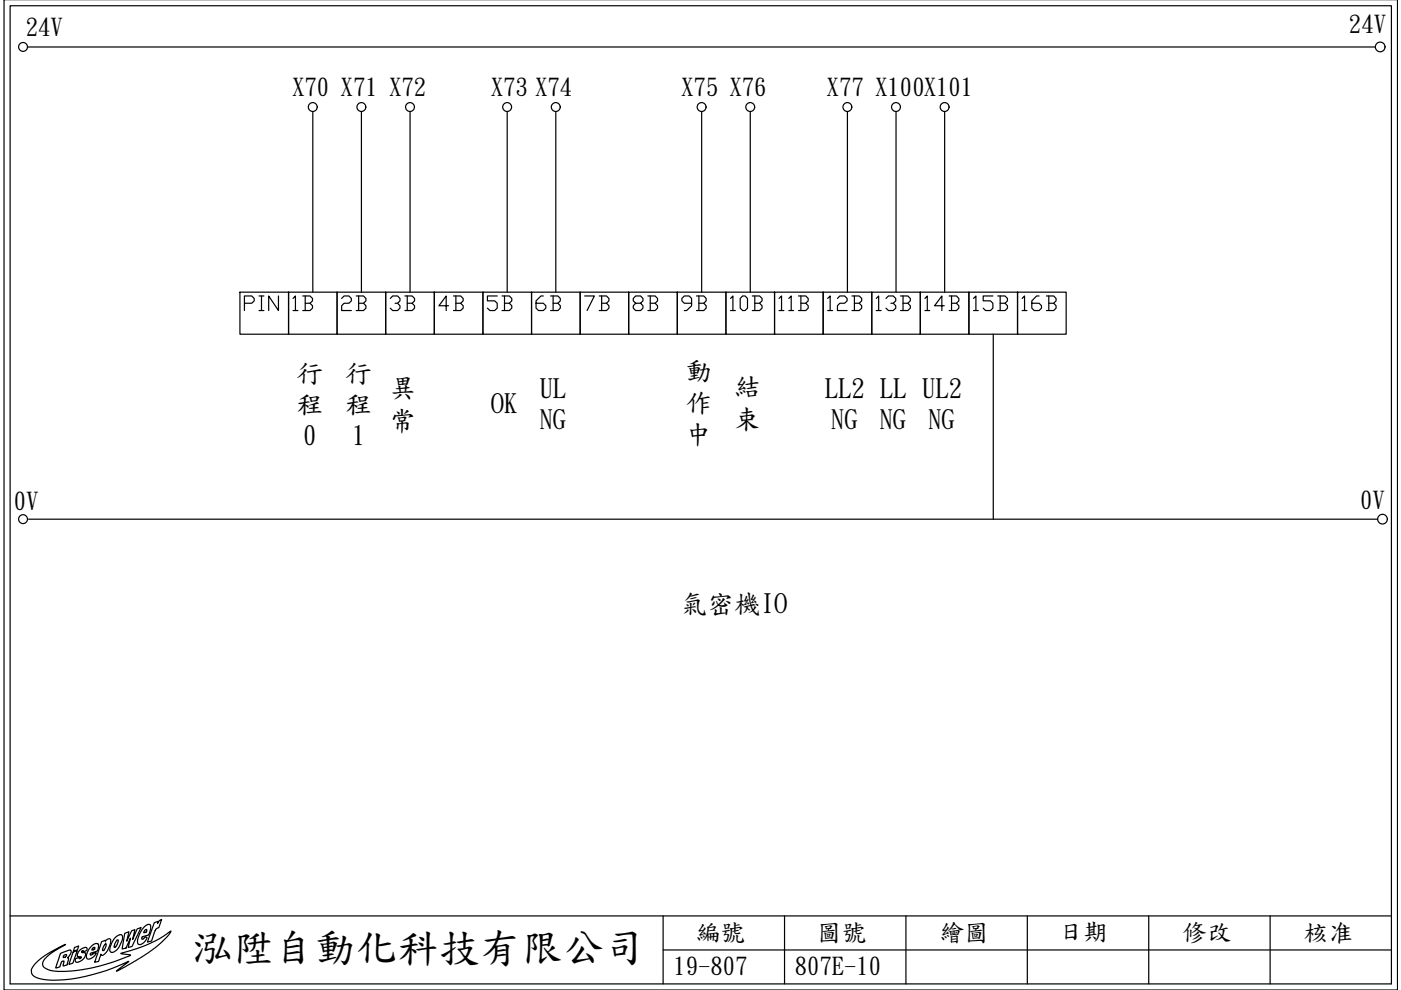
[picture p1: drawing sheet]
<svg xmlns="http://www.w3.org/2000/svg" width="297mm" height="210mm" viewBox="0 0 297 210" stroke-linecap="round" stroke-linejoin="round" font-family="sans-serif">
<path d="M296.3 -.1v210h-295.4v-210M2.1 1.2h292.9v207.4h-292.9zM2.1 194.2h292.9M140.6 194.2v14.4M166.3 194.2v14.4M192.1 194.2v14.4M217.8 194.2v14.4M243.6 194.2v14.4M269.3 194.2v14.4M140.6 201.4h154.4" fill="none" stroke="#000" stroke-width=".25"/>
<g fill="none" stroke="#000" stroke-width=".25">
<path d="M21.5 199.7l.8-.3v.2l.2-.2a.72 .72 0 0 1 .9-.3 3.8 3.8 0 0 1-1.7 3.5l-.3-.1v-.2l-.5 1.5-.8 .2zM24.4 198.9l1.1-.7h.2l.3 .3-.1 .9-.7 1.5-.9 .8-.6 .2-.4-.3v-.6l.5-1.2zM24.8 199.3l.3 .1-.2 .8-.3 .5-.3 .2-.1-.2 .1-.6zM26.4 197.9l.9-.3-.4 2 1-2.3 .7-.2-.5 2.1 1-2.3 .8-.2-1.9 4-.8 .2 .5-2-1 2.1-.8 .2zM30.6 196.5l.8-.5h.4l.1 .3v.8l-.4 1.1-1.4 .4-.1 .4 .3 .1 .3-.2a.28 .28 0 0 1 .4-.1 .28 .28 0 0 1 0 .4l-.8 .9-.4 .2-.5-.2-.1-.7 .2-1 .6-1.2zM30.7 197.3l.4-.2v.4l-.6 .3zM32.7 195.6l.8-.3-.1 .5 .2-.4 .7-.5-.8 1.8a1.02 1.02 0 0 0-.8 1l-.6 1.8-.9 .2zM7.4 204.4l1.3-1.2 1.5-1 3.7-2-2.9 1.8-1.4 1.2-.6 1 .1 .5 .2 .4 1.2 .6 1.8 .3 3.5-.2 4.2-.7 3.9-1.1 3.4-1.3 .4-.2-2.1-.4 5.7-1.8 2.5-1.3 2.4-1.6-.9 1.3-3.1 2.8-3.4 2.2-4.1 2.2 2.6-2.1-4.7 2-3.3 .9-4 .9-3.6 .2-2.9-.2-1-.3-.8-.5-.3-.4-.1-.7zM12.8 202.1l2-.7 .3 .3-.1 .6-.7 .7 .2 .1v.3l-.2 1.1-.9 .3 .2-1h-.3l-.3 .2-.3 1-.9 .2zM13.5 202.6l.6-.2-.1 .4-.4 .2h-.2zM15.5 201.9l.9-.4-1 2.7-.8 .3zM15.8 200.9l.9-.3-.3 .8-.8 .3z"/>
<path d="M17 201.4l1-.5 .5 .2-.1 .4-.5 .2-.3-.1-.3 .2 .1 .2 .7 .1v.5l-.2 .5-.6 .6-1 .3-.4-.2 .1-.5 .7-.3 .2 .3 .3-.3-.8-.3 .1-.7zM19.4 200.6l.9-.6 .6 .2-.2 1.4-1.5 .5v.3l.2 .1 .5-.3a.32 .32 0 0 1 .5-.1l-.4 .6-.7 .5-.6 .2-.3-.2-.1-.6 .2-.6zM19.7 201l.4-.1v.4l-.6 .1zM19.9 201.3h.1M22.1 200.3l.4-.1v.5l-.4 .6-.3 .3v-.4zM22.4 200.2h.1"/>
</g>
<g fill="none" stroke="#000" stroke-width=".25">
<path d="M5.8 10h285.8M6.1 110.1h286"/>
<circle cx="4.9" cy="10" r=".94"/>
<circle cx="66.3" cy="22.7" r=".94"/>
<circle cx="76.6" cy="22.7" r=".94"/>
<circle cx="86.9" cy="22.7" r=".94"/>
<circle cx="107.5" cy="22.7" r=".94"/>
<circle cx="117.8" cy="22.7" r=".94"/>
<circle cx="148.8" cy="22.7" r=".94"/>
<circle cx="159.1" cy="22.7" r=".94"/>
<circle cx="179.7" cy="22.7" r=".94"/>
<circle cx="190" cy="22.7" r=".94"/>
<circle cx="200.3" cy="22.7" r=".94"/>
<circle cx="4.9" cy="110.1" r=".94"/>
</g>
<!-- layer: 0 -->
<g fill="none" stroke="#000" stroke-width=".25">
<path d="M66.3 23.7v38.2M76.6 23.7v38.2M86.9 23.7v38.2M107.5 23.7v38.2M117.8 23.7v38.2M148.8 23.7v38.2M159.1 23.7v38.2M179.7 23.7v38.2M190 23.7v38.2M200.3 23.7v38.2M50.9 61.9h10.3v9h-10.3zM61.2 61.9h10.3v9h-10.3z"/>
<path d="M71.5 61.9h10.3v9h-10.3zM81.8 61.9h10.3v9h-10.3zM92.1 61.9h10.3v9h-10.3zM102.4 61.9h10.3v9h-10.3zM112.7 61.9h10.3v9h-10.3zM123 61.9h10.3v9h-10.3zM133.3 61.9h10.3v9h-10.3zM143.6 61.9h10.3v9h-10.3zM153.9 61.9h10.3v9h-10.3zM164.2 61.9h10.3v9h-10.3zM174.5 61.9h10.3v9h-10.3zM184.8 61.9h10.3v9h-10.3z"/>
<path d="M195.1 61.9h10.3v9h-10.3zM205.4 61.9h10.3v9h-10.3zM210.6 70.9v39.2M215.7 61.9h10.3v9h-10.3z"/>
<circle cx="292.6" cy="10" r="1.03"/>
<circle cx="293.1" cy="110.1" r="1.03"/>
</g>
<g font-size="8.7">
<text x="40.6" y="203.6">泓陞自動</text>
<text x="75.5" y="203.6">化科技有限公司</text>
</g>
<g font-size="6.6">
<text x="50.8" y="67">PIN</text>
<text x="61.4" y="67">1B</text>
<text x="71.6" y="67">2B</text>
<text x="81.8" y="67">3B</text>
<text x="92.1" y="67">4B</text>
<text x="102.3" y="67">5B</text>
<text x="112.9" y="67">6B</text>
<text x="123.1" y="67">7B</text>
<text x="133.3" y="67">8B</text>
<text x="143.6" y="67">9B</text>
<text x="154.2" y="67">10B</text>
<text x="164.4" y="67">11B</text>
<text x="174.6" y="67">12B</text>
<text x="184.9" y="67">13B</text>
<text x="195.1" y="67">14B</text>
<text x="205.7" y="67">15B</text>
<text x="215.9" y="67">16B</text>
</g>
<g font-size="5.7">
<text x="62.9" y="80.7">行 行</text>
<text x="82.7" y="83.9">異</text>
<text x="145.4" y="80.4">動</text>
<text x="155.6" y="83.6">結</text>
<text x="62.9" y="87.4">程 程</text>
<text x="104.1" y="87.4">OK</text>
<text x="114.3" y="84.1">UL</text>
<text x="145.4" y="87.2">作</text>
<text x="174.9" y="84.1">LL2 LL UL2</text>
<text x="64.3" y="94.1">0</text>
<text x="74.7" y="94.1">1</text>
<text x="82.5" y="90.9">常</text>
<text x="114.3" y="90.8">NG</text>
<text x="145.2" y="94">中</text>
<text x="155.5" y="90.5">束</text>
<text x="176.2" y="90.8">NG</text>
<text x="186.5" y="90.8">NG</text>
<text x="196.8" y="90.8">NG</text>
<text x="144.3" y="129.8">氣密機IO</text>
</g>
<g font-size="5.2">
<text x="5.4" y="7.4">24V</text>
<text x="286" y="6.9">24V</text>
<text x="61.9" y="20.1">X70 X71 X72</text>
<text x="104.1" y="20.1">X73 X74</text>
<text x="144.4" y="20.1">X75 X76</text>
<text x="175.3" y="20.1">X77 X100X101</text>
<text x="2.9" y="108">0V</text>
<text x="288.4" y="107.8">0V</text>
<text x="147.5" y="199.3">編號</text>
<text x="173.3" y="199.3">圖</text>
<text x="178.5" y="199.3">號</text>
<text x="199.2" y="199.3">繪圖</text>
<text x="224.5" y="199">日期</text>
<text x="250.7" y="199.3">修改</text>
<text x="276.4" y="199.3">核准</text>
<text x="142.8" y="206.6">19-807</text>
<text x="168.5" y="206.6">807E-10</text>
</g>
</svg>
